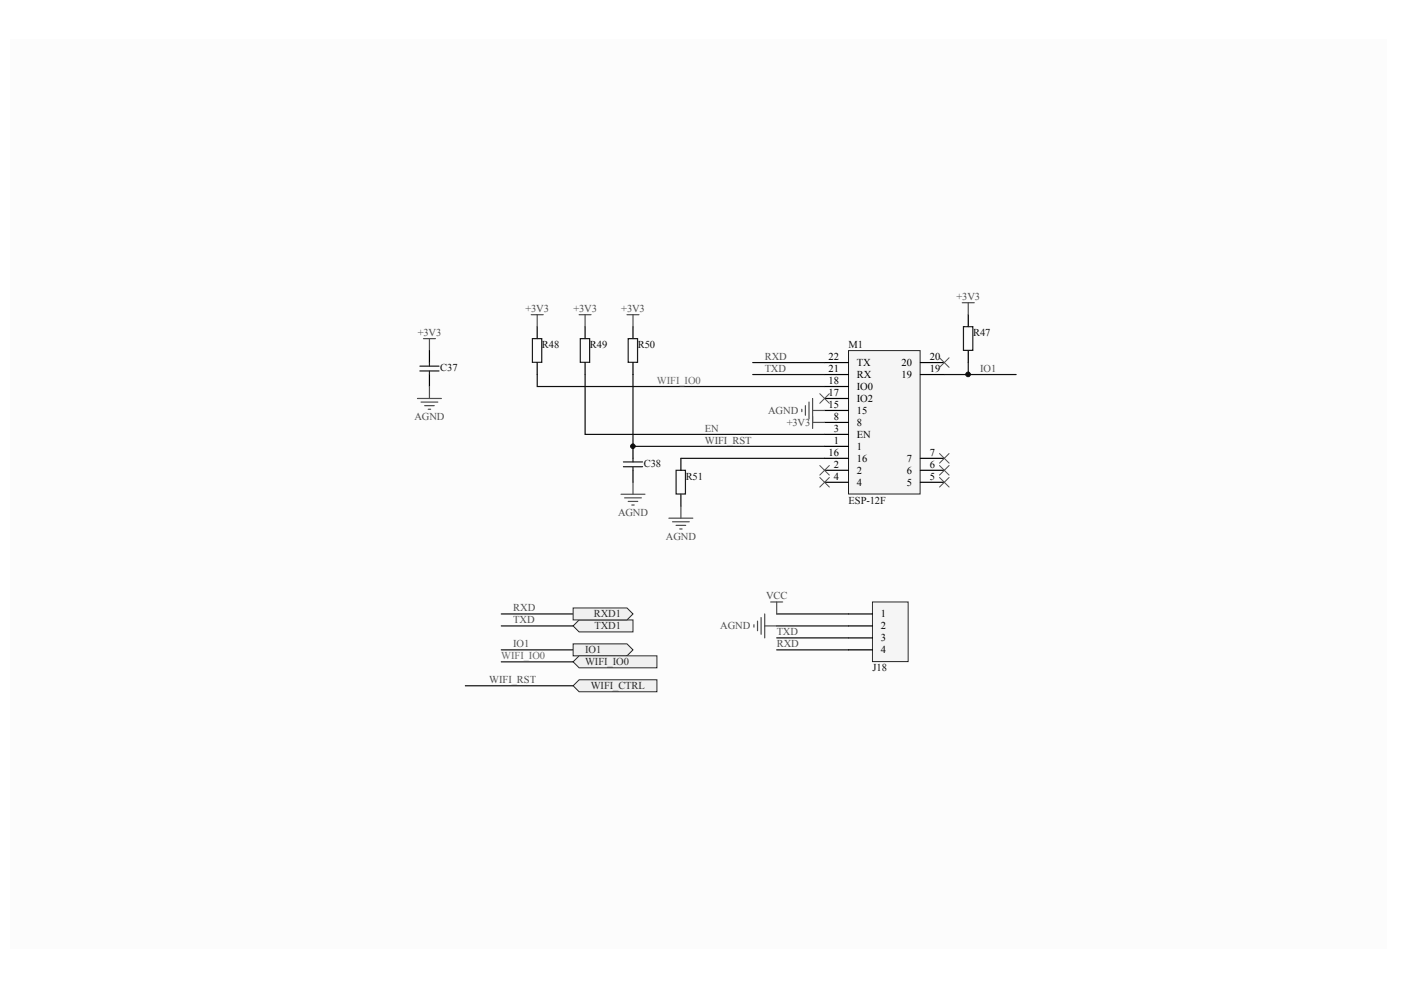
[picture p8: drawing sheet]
<svg xmlns="http://www.w3.org/2000/svg" width="297mm" height="210mm" viewBox="0 0 297 210" stroke-linecap="round" stroke-linejoin="round" font-family="sans-serif">
<path d="M2.2 8.3h291.9v192.9h-291.9z" fill="#fcfcfc"/>
<path d="M134.2 69.3v2.5M134.2 76.9v2.5" fill="none" stroke="#000" stroke-width=".25"/>
<path d="M133.2 71.8h2v5h-2z" fill="none" stroke="#1c1c1c" stroke-width=".25"/>
<path d="M106.3 130.2h15.2" fill="none" stroke="#0e0e0e" stroke-width=".25"/>
<path d="M89.8 71.8h2.5M91 71.8v2.5" fill="none" stroke="#4c4c4c" stroke-width=".25"/>
<g fill="#f0f0f0" stroke="#262626" stroke-width=".21">
<path d="M121.5 132.7l1.3-1.3h11.4v2.6h-11.4z" fill-rule="evenodd"/>
<path d="M121.5 128.9h11.4l1.3 1.3-1.3 1.2h-11.4z" fill-rule="evenodd"/>
</g>
<path d="M106.3 132.7h15.2" fill="none" stroke="#0e0e0e" stroke-width=".25"/>
<path d="M91 74.3v2.6M91 79.4v2.6" fill="none" stroke="#000" stroke-width=".25"/>
<path d="M89 77.6h4.1M89 78.7h4.1M91 76.9v.7M91 78.7v.7" fill="none" stroke="#1c1c1c" stroke-width=".25"/>
<path d="M121.5 145.4l1.3-1.3h16.5v2.6h-16.5z" fill-rule="evenodd" fill="#f0f0f0" stroke="#262626" stroke-width=".21"/>
<path d="M106.3 137.8h15.2" fill="none" stroke="#0e0e0e" stroke-width=".25"/>
<path d="M121.5 136.5h11.4l1.3 1.3-1.3 1.3h-11.4z" fill-rule="evenodd" fill="#f0f0f0" stroke="#262626" stroke-width=".21"/>
<path d="M179.9 74.3h15.2v30.4h-15.2z" fill="#f5f5f5" stroke="#262626" stroke-width=".21"/>
<g fill="none" stroke="#000" stroke-width=".25">
<path d="M113.9 69.3v2.5M113.9 76.9v2.5M124.1 69.3v2.5M124.1 76.9v2.5M174.8 79.4h5.1M174.8 76.9h5.1M195.1 79.4h5.1M195.1 76.9h5.1M205.3 66.7v2.6M205.3 74.3v2.6M134.2 94.6v2.6M134.2 99.7v2.6"/>
<path d="M144.4 97.2v2.5M174.8 94.6h5.1M174.8 99.7h5.1M174.8 92.1h5.1M174.8 97.2h5.1M174.8 89.6h5.1M174.8 87h5.1M174.8 84.5h5.1M174.8 82h5.1M195.1 99.7h5.1M195.1 97.2h5.1M144.4 104.8v2.5"/>
<path d="M174.8 102.3h5.1M195.1 102.3h5.1"/>
</g>
<path d="M113.9 79.4v2.6h60.9M124.1 79.4v12.7h50.7M134.2 79.4v15.2h40.6M159.6 76.9h15.2M159.6 79.4h15.2M200.2 79.4h15.2M205.3 76.9v2.5M144.4 97.2h30.4M98.7 145.4h22.8" fill="none" stroke="#0e0e0e" stroke-width=".25"/>
<path d="M112.9 71.8h2v5h-2zM123 71.8h2v5h-2zM204.3 69.3h2v5h-2zM132.2 97.9h4M132.2 99h4M134.2 97.2v.7M134.2 99v.7M143.3 99.7h2v5h-2z" fill="none" stroke="#1c1c1c" stroke-width=".25"/>
<g fill="none" stroke="#4c4c4c" stroke-width=".21">
<path d="M199.2 75.9l2 2M201.2 75.9l-2 2M173.8 83.5l2 2M173.8 98.7l2 2M175.8 83.5l-2 2M175.8 98.7l-2 2M199.2 96.2l2 2M199.2 98.7l2 2M201.2 96.2l-2 2M201.2 98.7l-2 2M173.8 101.2l2 2.1M175.8 101.2l-2 2.1"/>
<path d="M199.2 101.2l2 2.1M201.2 101.2l-2 2.1"/>
</g>
<g fill="none" stroke="#4c4c4c" stroke-width=".25">
<path d="M112.6 66.7h2.6M113.9 66.7v2.6M122.8 66.7h2.5M124.1 66.7v2.6M132.9 66.7h2.6M134.2 66.7v2.6M204 64.2h2.6M205.3 64.2v2.5M88.5 84.5h5.1M89.3 85.2h3.5M90 86h2.1M90.8 86.8h.5"/>
<path d="M91 82v2.5M170 86.8v.5M170.8 86v2M171.5 85.2v3.6M172.3 84.5v6.3M172.3 87h2.5M172.3 89.6h2.5M131.7 104.8h5M132.4 105.6h3.6M133.2 106.3h2M134 107.1h.5M134.2 102.3v2.5"/>
<path d="M141.8 109.9h5.1M142.6 110.6h3.5M143.3 111.4h2.1M144.1 112.2h.5M144.4 107.3v2.6"/>
</g>
<path d="M185 127.6h7.5v12.7h-7.5z" fill="#f5f5f5" stroke="#262626" stroke-width=".21"/>
<path d="M179.9 130.2h5.1M179.9 132.7h5.1M179.9 135.2h5.1M179.9 137.8h5.1" fill="none" stroke="#000" stroke-width=".25"/>
<path d="M164.7 130.2h15.2M164.7 132.7h15.2M164.7 135.2h15.2M164.7 137.8h15.2" fill="none" stroke="#0e0e0e" stroke-width=".25"/>
<path d="M159.8 132.5v.5M160.6 131.7v2M161.4 130.9v3.6M162.1 130.2v5M162.1 132.7h2.6M163.4 127.6h2.5M164.7 127.6v2.6" fill="none" stroke="#4c4c4c" stroke-width=".25"/>
<path d="M121.5 140.3l1.3-1.2h16.5v2.5h-16.5z" fill-rule="evenodd" fill="#f0f0f0" stroke="#262626" stroke-width=".21"/>
<path d="M106.3 140.3h15.2" fill="none" stroke="#0e0e0e" stroke-width=".25"/>
<g fill="#0e0e0e" stroke="#0e0e0e" stroke-width=".21">
<circle cx="134.2" cy="94.6" r=".48"/>
<circle cx="205.3" cy="79.4" r=".49"/>
</g>
<g font-size="2.2" fill="#4c4c4c">
<text x="202.8" y="63.6">+3V3</text>
<text x="88.6" y="71.3">+3V3</text>
<text x="111.4" y="66.2">+3V3</text>
<text x="121.6" y="66.2">+3V3</text>
<text x="131.7" y="66.2">+3V3</text>
<text x="162.1" y="76.3">RXD</text>
<text x="162.1" y="78.9">TXD</text>
<text x="207.8" y="78.9">IO1</text>
<text x="87.9" y="89">AGND</text>
<text x="162.9" y="87.7">AGND</text>
<text x="149.4" y="94.1">WIFI_RST</text>
<text x="149.4" y="91.6">EN</text>
<text x="166.8" y="90.3">+3V3</text>
<text x="131" y="109.3">AGND</text>
<text x="141.2" y="114.4">AGND</text>
<text x="108.8" y="129.6">RXD</text>
<text x="162.4" y="127.1">VCC</text>
<text x="108.8" y="132.2">TXD</text>
<text x="108.8" y="137.2">IO1</text>
<text x="152.7" y="133.4">AGND</text>
<text x="164.7" y="134.7">TXD</text>
<text x="164.7" y="137.2">RXD</text>
<text x="103.7" y="144.9">WIFI_RST</text>
</g>
<g font-size="2.2" fill="#0e0e0e">
<text x="206.3" y="71.3">R47</text>
<text x="114.9" y="73.8">R48</text>
<text x="125.1" y="73.8">R49</text>
<text x="135.2" y="73.8">R50</text>
<text x="179.9" y="73.8">M1</text>
<text x="93.3" y="78.6">C37</text>
<text x="136.5" y="98.9">C38</text>
<text x="145.4" y="101.7">R51</text>
<text x="179.9" y="106.8">ESP-12F</text>
<text x="185" y="142.3">J18</text>
</g>
<g font-size="2.2">
<text x="175.7" y="76.3">22</text>
<text x="181.7" y="77.6">TX</text>
<text x="191.1" y="77.6">20</text>
<text x="197.2" y="76.3">20</text>
<text x="175.7" y="83.9">17</text>
<text x="175.7" y="81.4">18</text>
<text x="175.7" y="78.9">21</text>
<text x="181.7" y="82.7">IO0</text>
<text x="181.7" y="80.1">RX</text>
<text x="191.1" y="80.1">19</text>
<text x="197.2" y="78.9">19</text>
<text x="175.7" y="86.5">15</text>
<text x="176.8" y="89">8</text>
<text x="181.7" y="87.7">15</text>
<text x="181.7" y="85.2">IO2</text>
<text x="176.8" y="94.1">1</text>
<text x="176.8" y="91.6">3</text>
<text x="181.7" y="95.4">1</text>
<text x="181.7" y="92.8">EN</text>
<text x="181.7" y="90.3">8</text>
<text x="175.7" y="96.6">16</text>
<text x="176.8" y="99.2">2</text>
<text x="176.8" y="101.7">4</text>
<text x="181.7" y="100.4">2</text>
<text x="181.7" y="97.9">16</text>
<text x="192.3" y="100.4">6</text>
<text x="192.3" y="97.9">7</text>
<text x="197.2" y="101.7">5</text>
<text x="197.2" y="99.2">6</text>
<text x="197.2" y="96.6">7</text>
<text x="181.7" y="103">4</text>
<text x="192.3" y="103">5</text>
<text x="186.8" y="130.9">1</text>
<text x="186.8" y="133.4">2</text>
<text x="186.8" y="136">3</text>
<text x="186.8" y="138.5">4</text>
</g>
<g font-size="2.2" fill="#686868">
<text x="139.3" y="81.4">WIFI_IO0</text>
<text x="106.3" y="139.8">WIFI_IO0</text>
</g>
<g font-size="2.2" fill="#262626">
<text x="125.9" y="130.9">RXD1</text>
<text x="126.1" y="133.4">TXD1</text>
<text x="124.1" y="138.5">IO1</text>
<text x="124.1" y="141">WIFI_IO0</text>
<text x="125.2" y="146.1">WIFI_CTRL</text>
</g>
</svg>
